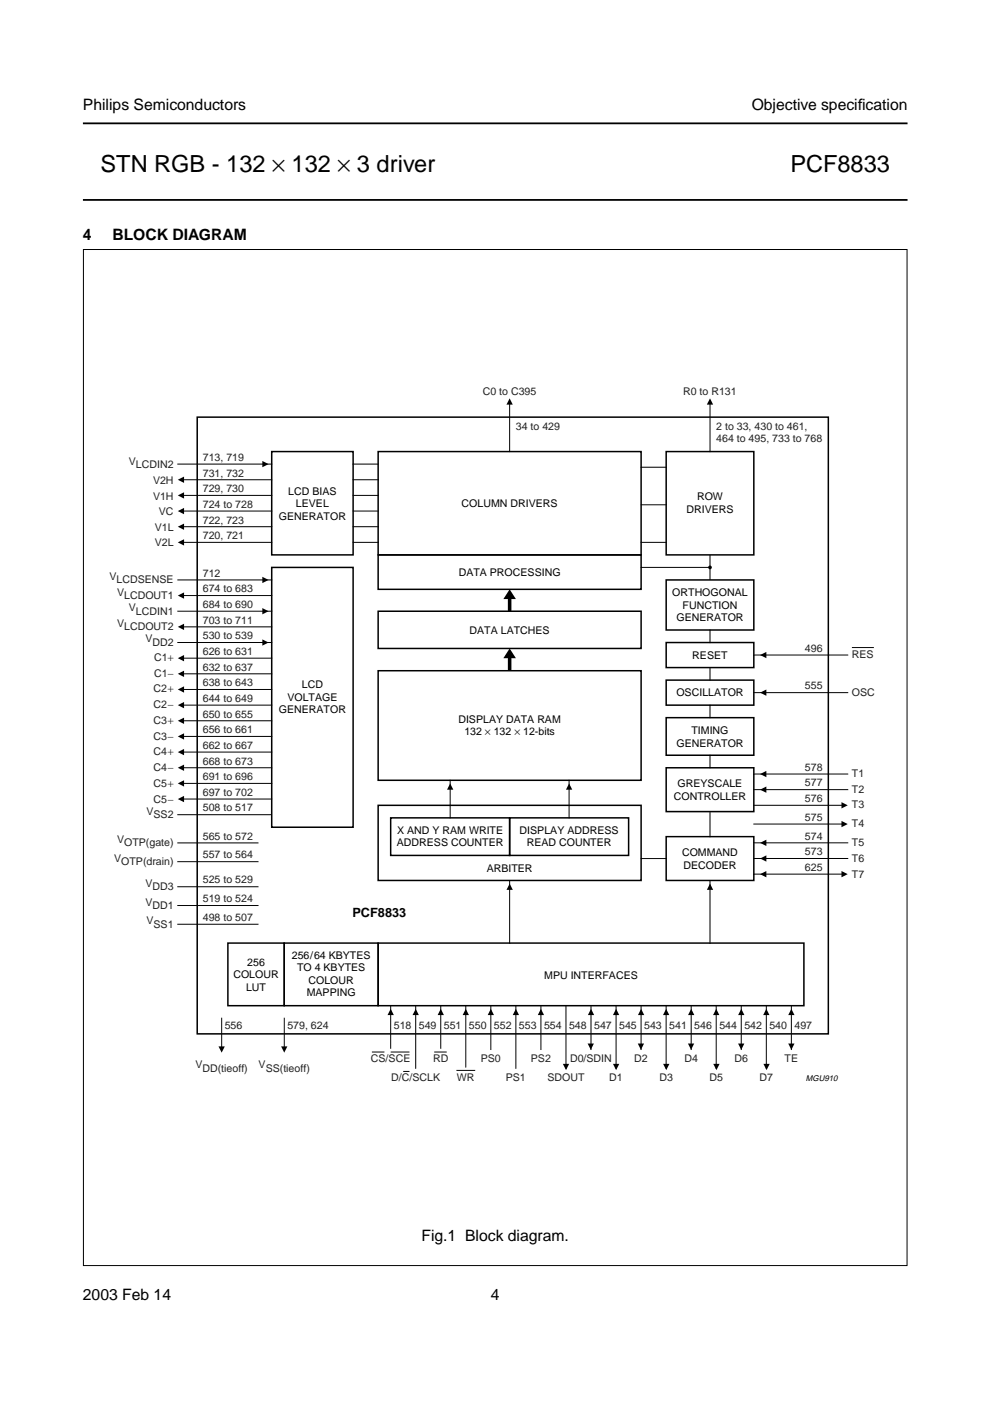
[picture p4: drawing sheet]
<svg xmlns="http://www.w3.org/2000/svg" width="210mm" height="297mm" viewBox="0 0 210 297" stroke-linecap="round" stroke-linejoin="round" font-family="sans-serif">
<path d="M17.6 26.2h174.8M17.6 42.4h174.8" fill="none" stroke="#000" stroke-width=".38"/>
<g fill="#fff">
<path d="M178.8 85.3h13.6z"/>
<path d="M178.7 84.4v2z"/>
<path d="M17.5 81.5h174.9v7.1h-174.9z"/>
<circle cx="162.5" cy="82.3" r=".22"/>
<circle cx="162.5" cy="84.2" r=".22"/>
<circle cx="162.5" cy="86.1" r=".22"/>
<circle cx="162.5" cy="87.9" r=".22"/>
<circle cx="47.6" cy="82.3" r=".22"/>
<circle cx="47.6" cy="84.2" r=".22"/>
<circle cx="47.6" cy="86.1" r=".22"/>
<circle cx="47.6" cy="87.9" r=".22"/>
</g>
<g fill="#000">
<path d="M55.6 97.7l1.3 .7-1.3 .7zM108.1 84.5l.6 1.3h-1.3zM150.5 84.5l.7 1.3h-1.3zM37.7 101.7l1.3-.6v1.3zM37.7 105l1.3-.6v1.3zM37.7 108.4l1.3-.7v1.3zM37.7 111.7l1.3-.7v1.3zM37.7 115l1.3-.7v1.4zM37.7 126.3l1.3-.7v1.3zM37.7 132.9l1.3-.7v1.4zM55.6 122.3l1.3 .7-1.3 .6zM55.6 128.9l1.3 .7-1.3 .7z"/>
<path d="M55.6 135.6l1.3 .6-1.3 .7zM108.1 124.9l1.3 2.1h-2.7zM108.1 137.5l1.3 2.1h-2.7zM161.2 138.9l1.3-.7v1.4zM37.7 139.5l1.3-.6v1.3zM37.7 142.9l1.3-.7v1.3zM37.7 146.2l1.3-.7v1.4zM37.7 149.5l1.3-.7v1.4zM37.7 152.8l1.3-.6v1.3zM37.7 156.1l1.3-.6v1.3zM161.2 146.9l1.3-.7v1.3zM37.7 159.5l1.3-.7v1.3z"/>
<path d="M37.7 162.8l1.3-.7v1.3zM37.7 166.1l1.3-.7v1.4zM37.7 169.4l1.3-.7v1.4zM95.4 166.1l.7 1.3h-1.3zM120.7 166.1l.6 1.3h-1.3zM161.2 178.7l1.3-.7v1.4zM161.2 164.1l1.3-.7v1.4zM161.2 167.4l1.3-.6v1.3zM178.4 170.1l1.3 .6-1.3 .7zM178.4 174.1l1.3 .6-1.3 .7zM108.1 187.3l.6 1.4h-1.3zM150.5 187.3l.7 1.4h-1.3z"/>
<path d="M161.2 182l1.3-.6v1.3zM161.2 185.3l1.3-.6v1.3zM178.4 184.7l1.3 .6-1.3 .7zM82.8 213.9l.7 1.3h-1.3zM88.1 213.9l.7 1.3h-1.3zM93.5 213.9l.6 1.3h-1.3zM98.8 213.9l.6 1.3h-1.3zM104.1 213.9l.6 1.3h-1.3zM109.4 213.9l.6 1.3h-1.3zM114.7 213.9l.7 1.3h-1.4zM125.3 213.9l.7 1.3h-1.4zM130.6 213.9l.7 1.3h-1.3z"/>
<path d="M135.9 213.9l.7 1.3h-1.3zM141.2 213.9l.7 1.3h-1.3zM146.5 213.9l.7 1.3h-1.3zM151.9 213.9l.6 1.3h-1.3zM157.2 213.9l.6 1.3h-1.3zM162.5 213.9l.6 1.3h-1.3zM167.8 213.9l.7 1.3h-1.4zM46.3 221.9h1.4l-.7 1.3zM59.6 221.9h1.3l-.6 1.3zM119.3 225.6h1.4l-.7 1.3zM124.6 221.2h1.3l-.6 1.4zM130 225.6h1.3l-.7 1.3z"/>
<path d="M135.2 221.2h1.4l-.7 1.4zM140.6 225.6h1.3l-.6 1.3zM145.9 221.2h1.3l-.7 1.4zM151.2 225.6h1.4l-.7 1.3zM156.5 221.2h1.3l-.6 1.4zM161.9 225.6h1.3l-.7 1.3zM167.1 221.2h1.4l-.7 1.4z"/>
<circle cx="150.5" cy="120.3" r=".4"/>
</g>
<g fill="none" stroke="#000" stroke-width=".21">
<path d="M37.7 98.4h19.9M74.9 98.4h5.3M108.1 85.1v10.6M135.9 99.1h5.3M150.5 85.1v10.6M38.4 101.7h19.2M38.4 105h19.2M38.4 108.4h19.2M38.4 111.7h19.2M38.4 115h19.2M74.9 101.7h5.3M74.9 105h5.3"/>
<path d="M74.9 108.4h5.3M74.9 111.7h5.3M74.9 115h5.3M135.9 115h5.3M135.9 107h5.3M150.5 117.6v5.4M37.7 123h19.9M37.7 129.6h19.9M37.7 136.2h19.9M38.4 126.3h19.2M38.4 132.9h19.2M38.4 139.5h19.2"/>
<path d="M135.9 120.3h14.6M150.5 133.6v2.6M159.8 138.9h19.9M180.6 137.3h4.7M38.4 142.9h19.2M38.4 146.2h19.2M38.4 149.5h19.2M38.4 152.8h19.2M38.4 156.1h19.2M38.4 159.5h19.2M150.5 141.5v2.7M150.5 149.5v2.7"/>
<path d="M159.8 146.9h19.9M37.7 172.7h19.8M37.7 178.7h17M38.4 162.8h19.2M38.4 166.1h19.2M38.4 169.4h19.2M95.4 165.4v8M120.7 165.4v8M150.5 160.1v2.7M150.5 172.1v5.3M159.8 178.7h19.9M159.8 164.1h19.9"/>
<path d="M159.8 167.4h19.9M159.8 170.7h19.3M159.8 174.7h19.3M37.7 182.7h17M37.7 188h17M37.7 192h17M37.7 196h17M108.1 186.7v13.3M135.9 182h5.3M150.5 186.7v13.3M159.8 182h19.9M159.8 185.3h19.3"/>
<path d="M47 215.9v6.6M60.3 215.9v6.6M82.8 213.2v9.1M88.1 213.2v13.3M93.5 213.2v9.1M98.8 213.2v13M104.1 213.2v9.3M109.4 213.2v13.3M114.7 213.2v9.3M120 213.2v13.3M125.3 213.2v9.3M130.6 213.2v13.3"/>
<path d="M135.9 213.2v9.3M141.2 213.2v13.3M146.5 213.2v9.3M151.9 213.2v13.3M157.2 213.2v9.3M162.5 213.2v13.3M167.8 213.2v9.3M78.9 223.1h2.6M82.8 223.1h4M85.5 227.2h1.3M92.1 223.1h2.6M96.8 226.9h4"/>
</g>
<path d="M108.1 126.3v3.3M108.1 138.8v3.4" fill="none" stroke="#000" stroke-width=".75" stroke-linecap="butt"/>
<g fill="none" stroke="#000" stroke-width=".32">
<path d="M41.8 88.4h133.8v130.8h-133.8zM57.6 95.7h17.3v21.9h-17.3zM80.2 95.7h55.7v21.9h-55.7zM141.2 95.7h18.6v21.9h-18.6zM80.2 117.6h55.7v7.3h-55.7zM57.6 120.3h17.3v55.1h-17.3zM80.2 129.6h55.7v7.9h-55.7zM141.2 123h18.6v10.6h-18.6zM141.2 136.2h18.6v5.3h-18.6zM80.2 142.2h55.7v23.2h-55.7zM141.2 144.2h18.6v5.3h-18.6zM141.2 152.2h18.6v7.9h-18.6z"/>
<path d="M80.2 170.7h55.7v16h-55.7zM82.8 173.4h25.3v8h-25.3zM108.1 173.4h25.2v8h-25.2zM141.2 162.8h18.6v9.3h-18.6zM141.2 177.4h18.6v9.3h-18.6zM48.3 200h12v13.2h-12zM60.3 200h19.9v13.2h-19.9zM80.2 200h90.2v13.2h-90.2z"/>
</g>
<path d="M22.6 260.9h164.8v7.5h-164.8z" fill-rule="evenodd" fill="#fff"/>
<path d="M17.7 52.9h174.6v215.4h-174.6z" fill="none" stroke="#000" stroke-width=".21"/>
<g font-size="5">
<text x="21.3" y="36.5">STN RGB - 132 × 132 × 3 driver</text>
<text x="167.6" y="36.5">PCF8833</text>
</g>
<g font-size="3.3">
<text x="17.6" y="23.4">Philips Semiconductors</text>
<text x="159.4" y="23.4">Objective specif</text>
<text x="181.9" y="23.4">ication</text>
<text x="17.6" y="50.9">4</text>
<text x="23.8" y="50.9">BLOCK DIAGRAM</text>
<text x="89.4" y="263.2">Fig.1 Block diagram.</text>
<text x="17.6" y="275.6">2003 Feb 14</text>
<text x="104.1" y="275.6">4</text>
</g>
<text font-size="2.7" x="74.7" y="194.4">PCF8833</text>
<g font-size="2.2" fill="#231f20">
<text x="102.4" y="83.8">C0 to C395</text>
<text x="144.8" y="83.8">R0 to R131</text>
<text x="109.4" y="91.1">34 to 429</text>
<text x="151.9" y="91.1">2 to 33, 430 to 461,</text>
<text x="151.9" y="93.7">464 to 495, 733 to 768</text>
<text x="27.3" y="98.5">V</text>
<text x="28.8" y="99.3">LCDIN2</text>
<text x="43" y="97.7">713, 719</text>
<text x="43" y="101">731, 732</text>
<text x="32.4" y="102.6">V2H</text>
<text x="32.4" y="105.9">V1H</text>
<text x="43" y="104.4">729, 730</text>
<text x="43" y="107.7">724 to 728</text>
<text x="32.8" y="112.5">V1L</text>
<text x="33.7" y="109.2">VC</text>
<text x="43" y="111">722, 723</text>
<text x="32.8" y="115.9">V2L</text>
<text x="43" y="114.3">720, 721</text>
<text x="23.2" y="123">V</text>
<text x="24.7" y="123.7">LCDSENSE</text>
<text x="43" y="122.3">712</text>
<text x="43" y="125.6">674 to 683</text>
<text x="24.8" y="126.3">V</text>
<text x="26.3" y="127">LCDOUT1</text>
<text x="27.3" y="129.6">V</text>
<text x="28.8" y="130.3">LCDIN1</text>
<text x="43" y="128.9">684 to 690</text>
<text x="24.8" y="132.9">V</text>
<text x="26.3" y="133.6">LCDOUT2</text>
<text x="30.8" y="136.2">V</text>
<text x="32.3" y="137">DD2</text>
<text x="43" y="132.2">703 to 711</text>
<text x="43" y="135.5">530 to 539</text>
<text x="32.7" y="140.1">C1+</text>
<text x="32.7" y="143.5">C1−</text>
<text x="43" y="138.9">626 to 631</text>
<text x="43" y="142.2">632 to 637</text>
<text x="170.7" y="138.2">496</text>
<text x="180.6" y="139.6">RES</text>
<text x="32.5" y="146.8">C2+</text>
<text x="43" y="145.5">638 to 643</text>
<text x="43" y="148.8">644 to 649</text>
<text x="170.7" y="146.2">555</text>
<text x="180.6" y="147.5">OSC</text>
<text x="32.5" y="150.1">C2−</text>
<text x="32.5" y="153.5">C3+</text>
<text x="43" y="152.1">650 to 655</text>
<text x="43" y="155.5">656 to 661</text>
<text x="32.5" y="156.8">C3−</text>
<text x="32.5" y="160.1">C4+</text>
<text x="43" y="158.8">662 to 667</text>
<text x="32.5" y="163.5">C4−</text>
<text x="32.5" y="166.8">C5+</text>
<text x="43" y="162.1">668 to 673</text>
<text x="43" y="165.4">691 to 696</text>
<text x="170.7" y="166.7">577</text>
<text x="170.7" y="163.4">578</text>
<text x="180.6" y="164.8">T1</text>
<text x="31.1" y="172.7">V</text>
<text x="32.5" y="170.1">C5−</text>
<text x="32.6" y="173.5">SS2</text>
<text x="43" y="168.7">697 to 702</text>
<text x="43" y="172">508 to 517</text>
<text x="170.7" y="170.1">576</text>
<text x="180.6" y="168.1">T2</text>
<text x="180.6" y="171.4">T3</text>
<text x="24.8" y="178.7">V</text>
<text x="26.3" y="179.5">OTP(gate)</text>
<text x="43" y="178">565 to 572</text>
<text x="170.7" y="178">574</text>
<text x="170.7" y="174">575</text>
<text x="180.6" y="175.4">T4</text>
<text x="180.6" y="179.4">T5</text>
<text x="24.2" y="182.7">V</text>
<text x="25.7" y="183.4">OTP(drain)</text>
<text x="43" y="182">557 to 564</text>
<text x="170.7" y="184.6">625</text>
<text x="170.7" y="181.3">573</text>
<text x="180.6" y="182.8">T6</text>
<text x="30.8" y="188">V</text>
<text x="30.8" y="192">V</text>
<text x="32.3" y="188.8">DD3</text>
<text x="43" y="187.3">525 to 529</text>
<text x="43" y="191.3">519 to 524</text>
<text x="180.6" y="186.1">T7</text>
<text x="31.1" y="196">V</text>
<text x="32.3" y="192.7">DD1</text>
<text x="32.6" y="196.7">SS1</text>
<text x="43" y="195.3">498 to 507</text>
<text x="47.6" y="218.3">556</text>
<text x="60.9" y="218.3">579, 624</text>
<text x="83.5" y="218.3">518 549 551 550 552 553 554 548 547 545 543 541 546 544 542 540 497</text>
<text x="41.4" y="226.5">V</text>
<text x="42.9" y="227.3">DD(tieoff)</text>
<text x="54.8" y="226.5">V</text>
<text x="56.3" y="227.3">SS(tieoff)</text>
<text x="78.6" y="225.2">CS/SCE</text>
<text x="91.8" y="225.2">RD</text>
<text x="101.9" y="225.2">PS0</text>
<text x="112.6" y="225.2">PS2</text>
<text x="120.9" y="225.2">D0/SDIN</text>
<text x="134.5" y="225.2">D2</text>
<text x="145.1" y="225.2">D4</text>
<text x="155.7" y="225.2">D6</text>
<text x="166.4" y="225.2">TE</text>
<text x="83" y="229.2">D/C/SCLK</text>
<text x="96.9" y="229.2">WR</text>
<text x="107.3" y="229.2">PS1</text>
<text x="116.1" y="229.2">SDOUT</text>
<text x="129.2" y="229.2">D1</text>
<text x="139.8" y="229.2">D3</text>
<text x="150.4" y="229.2">D5</text>
<text x="161" y="229.2">D7</text>
</g>
<g font-size="2.2">
<text x="61.1" y="104.9">LCD BIAS</text>
<text x="62.7" y="107.6">LEVEL</text>
<text x="97.9" y="107.4">COLUMN DRIVERS</text>
<text x="147.8" y="106.1">ROW</text>
<text x="59.1" y="110.2">GENERATOR</text>
<text x="145.5" y="108.8">DRIVERS</text>
<text x="97.3" y="122.2">DATA PROCESSING</text>
<text x="142.5" y="126.4">ORTHOGONAL</text>
<text x="143.4" y="131.7">GENERATOR</text>
<text x="144.7" y="129.1">FUNCTION</text>
<text x="99.6" y="134.4">DATA LATCHES</text>
<text x="146.8" y="139.8">RESET</text>
<text x="60.9" y="148.6">VOLTAGE</text>
<text x="64" y="145.9">LCD</text>
<text x="143.4" y="147.6">OSCILLATOR</text>
<text x="59.1" y="151.3">GENERATOR</text>
<text x="97.2" y="153.2">DISPLAY DATA RAM</text>
<text x="98.4" y="155.9">132 × 132 × 12-bits</text>
<text x="146.6" y="155.6">TIMING</text>
<text x="143.4" y="158.3">GENERATOR</text>
<text x="143.7" y="166.9">GREYSCALE</text>
<text x="142.9" y="169.6">CONTROLLER</text>
<text x="84.1" y="179.4">ADDRESS COUNTER</text>
<text x="84.2" y="176.7">X AND Y RAM WRITE</text>
<text x="110.2" y="176.7">DISPLAY ADDRESS</text>
<text x="111.7" y="179.4">READ COUNTER</text>
<text x="103.2" y="184.8">ARBITER</text>
<text x="144.6" y="181.5">COMMAND</text>
<text x="144.9" y="184.2">DECODER</text>
<text x="61.9" y="203.3">256/64 KBYTES</text>
<text x="49.5" y="207.4">COLOUR</text>
<text x="52.4" y="204.7">256</text>
<text x="63" y="205.9">TO 4 KBYTES</text>
<text x="65.4" y="208.6">COLOUR</text>
<text x="115.4" y="207.5">MPU INTERFACES</text>
<text x="52.2" y="210.1">LUT</text>
<text x="65" y="211.3">MAPPING</text>
</g>
<text font-size="1.7" x="170.9" y="229.2">MGU910</text>
</svg>
